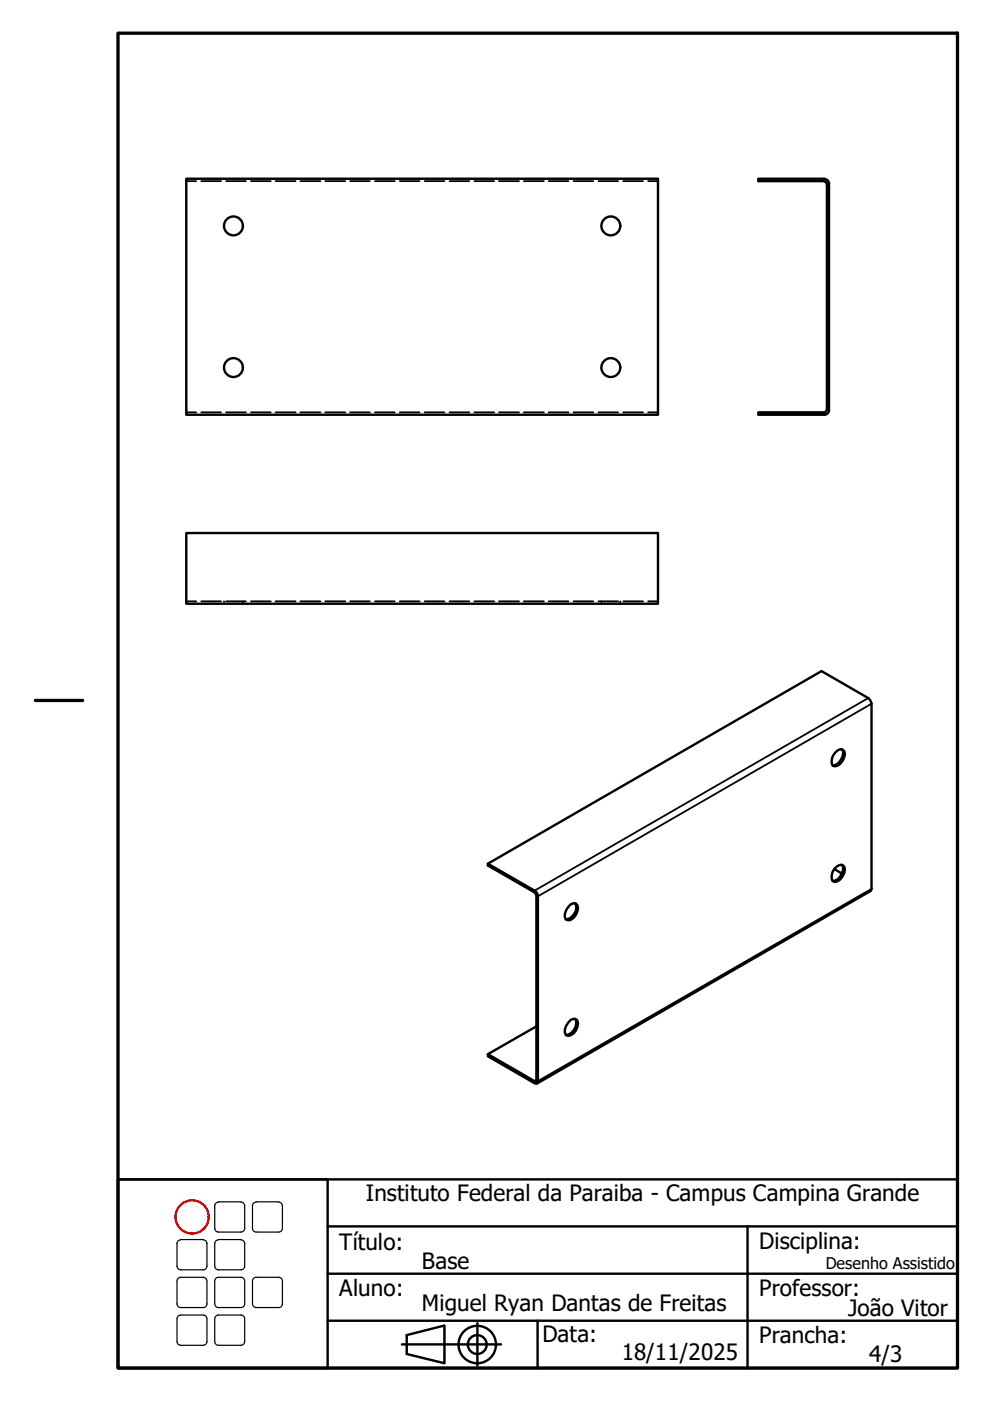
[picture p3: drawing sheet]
<svg xmlns="http://www.w3.org/2000/svg" width="210mm" height="297mm" viewBox="0 0 210 297" stroke-linecap="round" stroke-linejoin="round" font-family="sans-serif">
<!-- layer: Oculto (ISO) -->
<g fill="none" stroke="#000" stroke-width=".38">
<path d="M39.5 38.4h2.1M42.7 38.4h4.2M47.9 38.4h4.2M53.2 38.4h4.2M58.4 38.4h4.3M63.7 38.4h4.2M69 38.4h4.2M74.2 38.4h4.2M79.5 38.4h4.2M84.8 38.4h4.2M90 38.4h4.2M95.3 38.4h4.2"/>
<path d="M100.6 38.4h4.2M105.8 38.4h4.2M111.1 38.4h4.2M116.3 38.4h4.2M121.6 38.4h4.2M126.9 38.4h4.2M132.1 38.4h4.2M137.4 38.4h2.1M175.3 45.9h.2M175.3 49.9h.2M175.6 45.9h.2M175.6 49.9h.2"/>
<path d="M175.3 75.9h.2M175.3 79.9h.2M175.6 75.9h.2M175.6 79.9h.2M39.5 87.4h2.1M42.7 87.4h4.2M47.9 87.4h4.2M53.2 87.4h4.2M58.4 87.4h4.3M63.7 87.4h4.2M69 87.4h4.2M74.2 87.4h4.2"/>
<path d="M79.5 87.4h4.2M84.8 87.4h4.2M90 87.4h4.2M95.3 87.4h4.2M100.6 87.4h4.2M105.8 87.4h4.2M111.1 87.4h4.2M116.3 87.4h4.2M121.6 87.4h4.2M126.9 87.4h4.2M132.1 87.4h4.2M137.4 87.4h2.1"/>
<path d="M39.5 127.5h2.1M42.7 127.5h4.2M47.5 127.5v.2M47.5 127.9v.1M47.9 127.5h4.2M51.5 127.5v.2M51.5 127.9v.1M53.2 127.5h4.2M58.4 127.5h4.3M63.7 127.5h4.2M69 127.5h4.2M74.2 127.5h4.2"/>
<path d="M79.5 127.5h4.2M84.8 127.5h4.2M90 127.5h4.2M95.3 127.5h4.2M100.6 127.5h4.2M105.8 127.5h4.2M111.1 127.5h4.2M116.3 127.5h4.2M121.6 127.5h4.2M126.9 127.5h4.2M127.5 127.5v.2M127.5 127.9v.1"/>
<path d="M131.5 127.5v.2M131.5 127.9v.1M132.1 127.5h4.2M137.4 127.5h2.1"/>
</g>
<g fill="none" stroke="#000" stroke-width=".51">
<path d="M39.5 37.9h100v50h-100zM174.8 38a.98 .98 0 0 1 1 .9M174.8 38.5h.2l.3 .4M174.8 37.9h-14v.5h14M175.3 38.9v48M175.8 38.9v48a.98 .98 0 0 1-1 1M174.8 87.4h-14v.5h14M175.3 86.9l-.3 .5h-.2M39.5 113h100v15h-100zM177 159.7l.5-.6 .6-.2h.5a1.64 1.64 0 0 1 0 2.4 1.58 1.58 0 0 1-2.1 1 2.43 2.43 0 0 1 .5-2.6zM178.5 158.9a2.05 2.05 0 0 1-.4 2.4l-.5 .6-.6 .3-.5 .1M103.4 183.1l70.8-40.8 9.9 5.7 .6 .8 .1 .4v39.3l-.2 .4-70.7 40.8"/>
<path d="M103.4 183.1l9.9 5.7 .7 .8v39.6v.4l-.3 .1h-.4l-9.9-5.7v-.5l10.2 5.8 .1-.3v-39.1l-.4-.7-9.9-5.7zM121 191.8l.6-.3 .5 .1a1.81 1.81 0 0 1 0 2.4l-.5 .6-.6 .5h-.5l-.5-.2a2.14 2.14 0 0 1 .5-2.6zM121.9 191.5a2.44 2.44 0 0 1-1.9 3.4M176.9 184.3l1.6 .9M177 184.1l.5-.5 .6-.2h.5a1.71 1.71 0 0 1 0 2.5 1.58 1.58 0 0 1-2.1 .9 2.52 2.52 0 0 1 .5-2.7zM178.5 183.4a2.05 2.05 0 0 1-.4 2.5l-.5 .5-.6 .3h-.5M113.7 217.6l-10.3 5.9M121 216.3l.6-.3 .5 .1a1.81 1.81 0 0 1 0 2.4 1.62 1.62 0 0 1-2.1 .9 2.14 2.14 0 0 1 .5-2.6zM121.9 216a2.44 2.44 0 0 1-1.9 3.4"/>
<circle cx="49.5" cy="47.9" r="2"/>
<circle cx="129.5" cy="47.9" r="2"/>
<circle cx="49.5" cy="77.9" r="2"/>
<circle cx="129.5" cy="77.9" r="2"/>
</g>
<path d="M184.1 148l-70.8 40.8v.4M184.8 149.2l-70.8 40.8-.3-.1M184.8 188.5l-70.8 40.7-.3-.2-.4 .2v.5" fill="none" stroke="#000" stroke-width=".38"/>
<!-- layer: Borda (ISO) -->
<path d="M25 7h178v283.1h-178zM7.5 148.5h10" fill="none" stroke="#000" stroke-width=".7"/>
<circle cx="40.7" cy="258" r="3.5" fill="none" stroke="#f00" stroke-width=".51"/>
<g fill="none" stroke="#000" stroke-width=".51">
<path d="M25 250h44.5v40.1h-44.5zM25 250h178v40.1h-178zM69.5 270.1h133.5M69.5 260h133.5M158.5 260v30.1M69.5 280h133.5M85.2 285h21M86.2 283.1l8-2.1v8l-8-1.9zM101.2 280.5v9M114 280v10.1"/>
<circle cx="101.2" cy="285.1" r="4"/>
<circle cx="101.2" cy="285.1" r="2"/>
</g>
<!-- layer: 02_Legenda -->
<g fill="none" stroke="#000" stroke-width=".25">
<path d="M46.3 254.8h4.8M46.3 254.9a.79 .79 0 0 0-.8 .8v4.8M51.1 254.9a.79 .79 0 0 1 .8 .8v4.8M54.3 254.8h4.8M54.3 254.9a.79 .79 0 0 0-.8 .8v4.8M59.1 254.9a.79 .79 0 0 1 .8 .8v4.8M37.5 268.4a.79 .79 0 0 0 .8 .8M37.5 276.4a.79 .79 0 0 0 .8 .8M37.5 271.6v4.9M37.5 279.6v4.9M38.3 270.8h4.8a.79 .79 0 0 1 .8 .8M38.3 278.8h4.8a.79 .79 0 0 1 .8 .8"/>
<path d="M38.3 262.8h4.8M38.3 262.9a.79 .79 0 0 0-.8 .8v4.8M38.3 270.8a.79 .79 0 0 0-.8 .8M38.3 278.8a.79 .79 0 0 0-.8 .8M43.1 262.9a.79 .79 0 0 1 .8 .8v4.8M43.9 271.6v4.9M43.9 279.6v4.9M43.9 268.4a.79 .79 0 0 1-.8 .8h-4.8M43.9 276.4a.79 .79 0 0 1-.8 .8h-4.8M45.5 260.4a.79 .79 0 0 0 .8 .8M45.5 268.4a.79 .79 0 0 0 .8 .8M45.5 276.4a.79 .79 0 0 0 .8 .8"/>
<path d="M45.5 271.6v4.9M45.5 279.6v4.9M46.3 278.8h4.8a.79 .79 0 0 1 .8 .8M46.3 270.8h4.8a.79 .79 0 0 1 .8 .8M46.3 262.8h4.8M46.3 262.9a.79 .79 0 0 0-.8 .8v4.8M46.3 278.8a.79 .79 0 0 0-.8 .8M46.3 270.8a.79 .79 0 0 0-.8 .8M51.1 262.9a.79 .79 0 0 1 .8 .8v4.8M51.9 268.4a.79 .79 0 0 1-.8 .8h-4.8M51.9 260.4a.79 .79 0 0 1-.8 .8h-4.8M51.9 276.4a.79 .79 0 0 1-.8 .8h-4.8"/>
<path d="M51.9 271.6v4.9M51.9 279.6v4.9M53.5 260.4a.79 .79 0 0 0 .8 .8M53.5 276.4a.79 .79 0 0 0 .8 .8M53.5 271.6v4.9M54.3 270.8h4.8a.79 .79 0 0 1 .8 .8M54.3 270.8a.79 .79 0 0 0-.8 .8M59.9 260.4a.79 .79 0 0 1-.8 .8h-4.8M59.9 276.4a.79 .79 0 0 1-.8 .8h-4.8M59.9 271.6v4.9M37.5 284.4a.79 .79 0 0 0 .8 .8M43.9 284.4a.79 .79 0 0 1-.8 .8h-4.8"/>
<path d="M45.5 284.4a.79 .79 0 0 0 .8 .8M51.9 284.4a.79 .79 0 0 1-.8 .8h-4.8M86.2 283.1l8-2.1v8l-8-1.9z"/>
</g>
<g font-size="4.8">
<text x="77.5" y="254.7">Instituto Federal da Paraiba - Campus Campina Grande</text>
<text x="71.9" y="265">Título:</text>
<text x="89.5" y="269">Base</text>
<text x="161" y="264.7">Disciplina:</text>
<text x="71.9" y="274.7">Aluno:</text>
<text x="161" y="274.7">Professor:</text>
<text x="89.5" y="278.1">Miguel Ryan Dantas de Freitas</text>
<text x="179.8" y="278.9">João Vitor</text>
<text x="115" y="284.5">Data:</text>
<text x="161" y="284.7">Prancha:</text>
<text x="131.8" y="288.3">18/11/2025</text>
<text x="184.3" y="288.8">4/3</text>
</g>
<text font-size="3.4" x="175.1" y="269">Desenho Assistido</text>
</svg>
